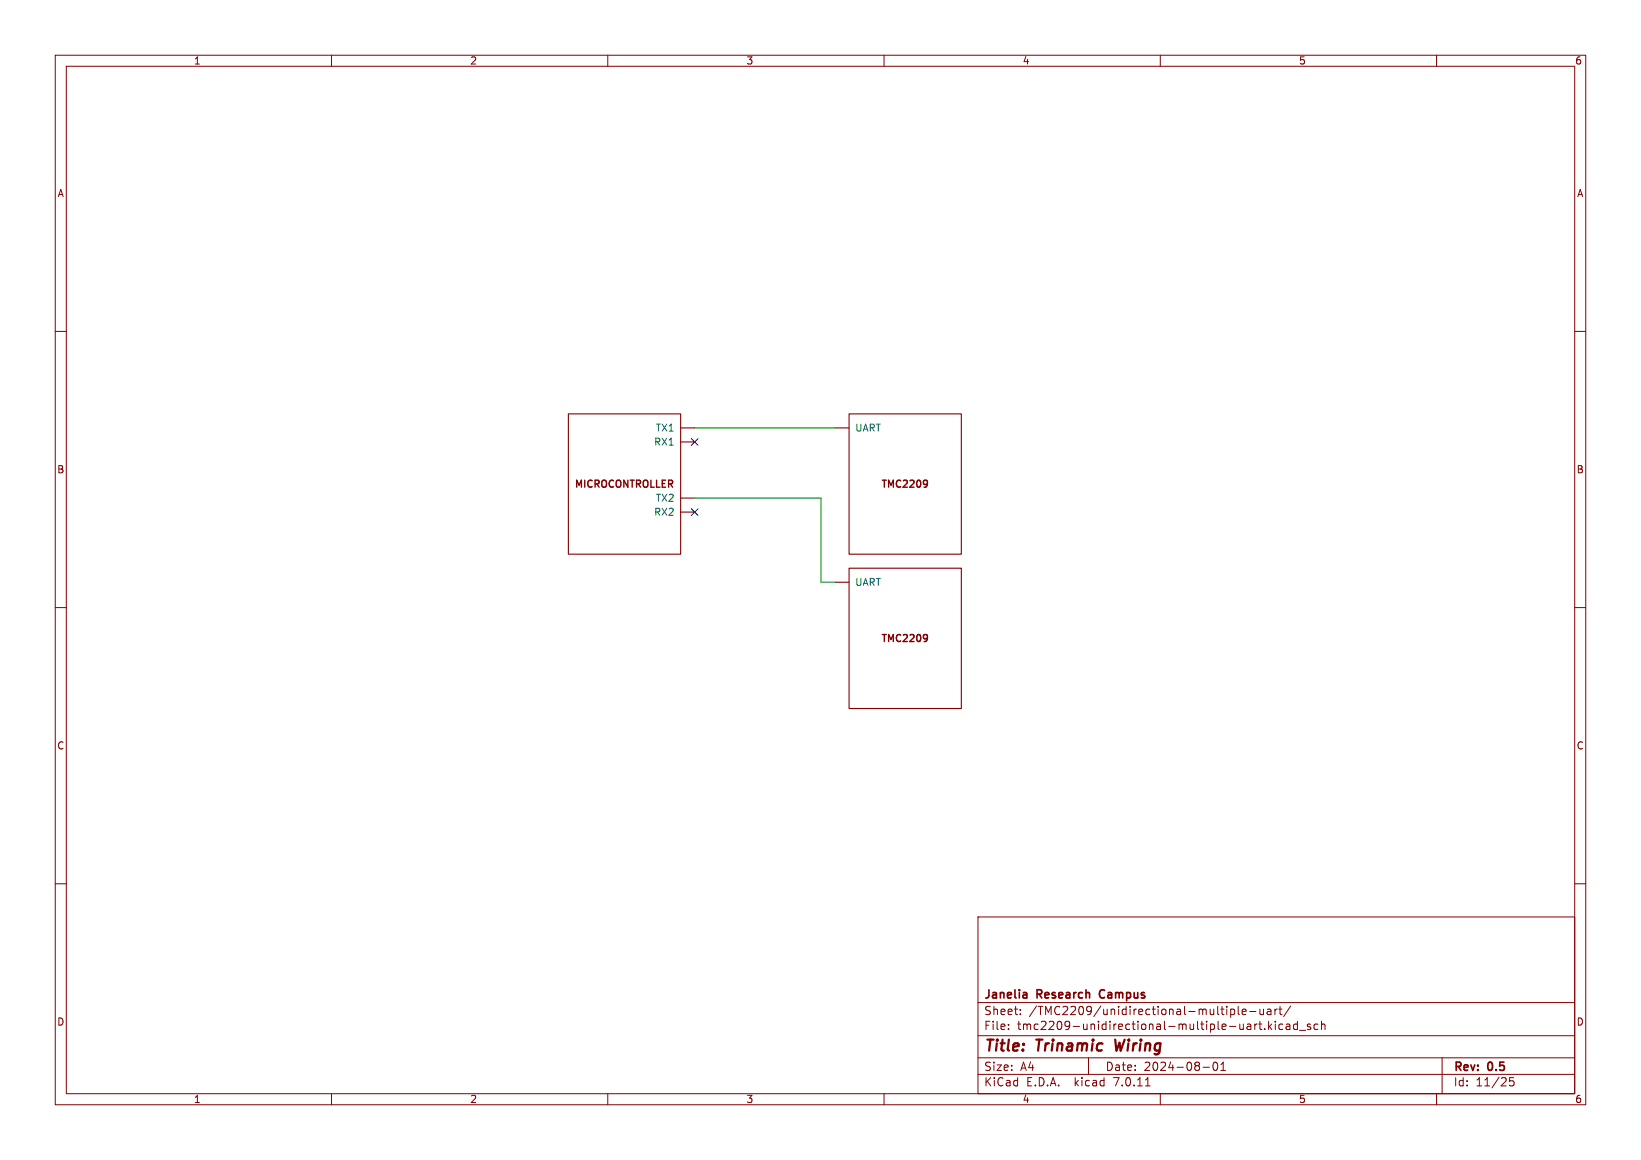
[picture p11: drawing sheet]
(kicad_sch (version 20230121) (generator eeschema)

 (paper "A4")

 (title_block
  (title "Trinamic Wiring")
  (date "2024-08-01")
  (rev "0.5")
  (company "Janelia Research Campus"))

 (lib_symbols
  (symbol "Janelia:DOC_MCU" (pin_numbers hide) (pin_names (offset 1.016)) (in_bom yes) (on_board yes)
   (property "Reference" "MICROCONTROLLER6" (at 0 19.05 0) (effects (font (size 1.27 1.27)) hide))
   (property "Value" "DOC_MCU" (at 0 13.97 0) (effects (font (size 1.524 1.524)) hide))
   (property "Footprint" "" (at -2.54 -26.67 0) (effects (font (size 1.524 1.524)) hide))
   (property "Datasheet" "" (at 0 0 0) (effects (font (size 1.524 1.524)) hide))
   (property "Sim.Enable" "0" (at 0 16.51 0) (effects (font (size 1.27 1.27)) hide))
   (symbol "DOC_MCU_0_1"
    (rectangle (start -10.16 12.7) (end 10.16 -12.7) (stroke (width 0) (type default)) (fill (type none))))
   (symbol "DOC_MCU_1_1"
    (text "MICROCONTROLLER" (at 0 0 0) (effects (font (size 1.27 1.27) bold)))
    (pin input line (at 12.7 7.62 180) (length 2.54) (name "RX1" (effects (font (size 1.27 1.27)))) (number "0" (effects (font (size 1.27 1.27)))))
    (pin output line (at 12.7 10.16 180) (length 2.54) (name "TX1" (effects (font (size 1.27 1.27)))) (number "1" (effects (font (size 1.27 1.27)))))
    (pin input line (at 12.7 -5.08 180) (length 2.54) (name "RX2" (effects (font (size 1.27 1.27)))) (number "2" (effects (font (size 1.27 1.27)))))
    (pin output line (at 12.7 -2.54 180) (length 2.54) (name "TX2" (effects (font (size 1.27 1.27)))) (number "3" (effects (font (size 1.27 1.27)))))
    (pin output line (at 12.7 -7.62 180) (length 2.54) hide (name "TX3" (effects (font (size 1.27 1.27)))) (number "4" (effects (font (size 1.27 1.27)))))
    (pin input line (at 12.7 -10.16 180) (length 2.54) hide (name "RX3" (effects (font (size 1.27 1.27)))) (number "5" (effects (font (size 1.27 1.27)))))
    (pin output line (at 12.7 5.08 180) (length 2.54) hide (name "STEP" (effects (font (size 1.27 1.27)))) (number "6" (effects (font (size 1.27 1.27)))))
    (pin input line (at 12.7 2.54 180) (length 2.54) hide (name "DIR" (effects (font (size 1.27 1.27)))) (number "7" (effects (font (size 1.27 1.27)))))
    (pin input line (at 0 -15.24 90) (length 2.54) hide (name "SPI" (effects (font (size 1.27 1.27)))) (number "8" (effects (font (size 1.27 1.27)))))))
  (symbol "Janelia:TMC2209_DOC" (pin_numbers hide) (pin_names (offset 1.016)) (in_bom yes) (on_board yes)
   (property "Reference" "TMC6" (at 0 19.05 0) (effects (font (size 1.27 1.27)) hide))
   (property "Value" "TMC2209_DOC" (at 0 13.97 0) (effects (font (size 1.524 1.524)) hide))
   (property "Footprint" "" (at -2.54 -26.67 0) (effects (font (size 1.524 1.524)) hide))
   (property "Datasheet" "" (at 0 0 0) (effects (font (size 1.524 1.524)) hide))
   (property "Sim.Enable" "0" (at 0 16.51 0) (effects (font (size 1.27 1.27)) hide))
   (symbol "TMC2209_DOC_0_1"
    (rectangle (start -10.16 12.7) (end 10.16 -12.7) (stroke (width 0) (type default)) (fill (type none))))
   (symbol "TMC2209_DOC_1_1"
    (text "TMC2209" (at 0 0 0) (effects (font (size 1.27 1.27) bold)))
    (pin bidirectional line (at -12.7 10.16 0) (length 2.54) (name "UART" (effects (font (size 1.27 1.27)))) (number "0" (effects (font (size 1.27 1.27)))))
    (pin input line (at -12.7 5.08 0) (length 2.54) hide (name "STEP" (effects (font (size 1.27 1.27)))) (number "1" (effects (font (size 1.27 1.27)))))
    (pin input line (at -12.7 -5.08 0) (length 2.54) hide (name "AD1" (effects (font (size 1.27 1.27)))) (number "10" (effects (font (size 1.27 1.27)))))
    (pin input line (at -12.7 2.54 0) (length 2.54) hide (name "DIR" (effects (font (size 1.27 1.27)))) (number "2" (effects (font (size 1.27 1.27)))))
    (pin passive line (at 2.54 -15.24 90) (length 2.54) hide (name "BRA" (effects (font (size 1.27 1.27)))) (number "3" (effects (font (size 1.27 1.27)))))
    (pin passive line (at 7.62 -15.24 90) (length 2.54) hide (name "BRB" (effects (font (size 1.27 1.27)))) (number "4" (effects (font (size 1.27 1.27)))))
    (pin passive line (at 12.7 5.08 180) (length 2.54) hide (name "OA1" (effects (font (size 1.27 1.27)))) (number "5" (effects (font (size 1.27 1.27)))))
    (pin passive line (at 12.7 2.54 180) (length 2.54) hide (name "OA2" (effects (font (size 1.27 1.27)))) (number "6" (effects (font (size 1.27 1.27)))))
    (pin passive line (at 12.7 -2.54 180) (length 2.54) hide (name "OB1" (effects (font (size 1.27 1.27)))) (number "7" (effects (font (size 1.27 1.27)))))
    (pin passive line (at 12.7 -5.08 180) (length 2.54) hide (name "OB2" (effects (font (size 1.27 1.27)))) (number "8" (effects (font (size 1.27 1.27)))))
    (pin input line (at -12.7 -2.54 0) (length 2.54) hide (name "AD0" (effects (font (size 1.27 1.27)))) (number "9" (effects (font (size 1.27 1.27))))))))


 (no_connect (at 125.73 80.01))
 (no_connect (at 125.73 92.71))

 (wire (pts (xy 125.73 77.47) (xy 151.13 77.47)) (stroke (width 0) (type default)))
 (wire (pts (xy 148.59 90.17) (xy 148.59 105.41)) (stroke (width 0) (type default)))
 (wire (pts (xy 148.59 105.41) (xy 151.13 105.41)) (stroke (width 0) (type default)))
 (wire (pts (xy 125.73 90.17) (xy 148.59 90.17)) (stroke (width 0) (type default)))

 (symbol (lib_id "Janelia:DOC_MCU") (at 113.03 87.63 0) (unit 1) (in_bom yes) (on_board yes) (dnp no) (fields_autoplaced)
  (property "Reference" "MICROCONTROLLER6" (at 113.03 68.58 0) (effects (font (size 1.27 1.27)) hide))
  (property "Value" "DOC_MCU" (at 113.03 73.66 0) (effects (font (size 1.524 1.524)) hide))
  (property "Footprint" "" (at 110.49 114.3 0) (effects (font (size 1.524 1.524)) hide))
  (property "Datasheet" "" (at 113.03 87.63 0) (effects (font (size 1.524 1.524)) hide))
  (property "Sim.Enable" "0" (at 113.03 71.12 0) (effects (font (size 1.27 1.27)) hide)) (pin "0") (pin "1") (pin "2") (pin "3") (pin "4") (pin "5") (pin "6") (pin "7") (pin "8"))

 (symbol (lib_id "Janelia:TMC2209_DOC") (at 163.83 87.63 0) (unit 1) (in_bom yes) (on_board yes) (dnp no) (fields_autoplaced)
  (property "Reference" "TMC9" (at 163.83 68.58 0) (effects (font (size 1.27 1.27)) hide))
  (property "Value" "TMC2209_DOC" (at 163.83 73.66 0) (effects (font (size 1.524 1.524)) hide))
  (property "Footprint" "" (at 161.29 114.3 0) (effects (font (size 1.524 1.524)) hide))
  (property "Datasheet" "" (at 163.83 87.63 0) (effects (font (size 1.524 1.524)) hide))
  (property "Sim.Enable" "0" (at 163.83 71.12 0) (effects (font (size 1.27 1.27)) hide)) (pin "0") (pin "1") (pin "10") (pin "2") (pin "3") (pin "4") (pin "5") (pin "6") (pin "7") (pin "8") (pin "9"))

 (symbol (lib_id "Janelia:TMC2209_DOC") (at 163.83 115.57 0) (unit 1) (in_bom yes) (on_board yes) (dnp no) (fields_autoplaced)
  (property "Reference" "TMC10" (at 163.83 96.52 0) (effects (font (size 1.27 1.27)) hide))
  (property "Value" "TMC2209_DOC" (at 163.83 101.6 0) (effects (font (size 1.524 1.524)) hide))
  (property "Footprint" "" (at 161.29 142.24 0) (effects (font (size 1.524 1.524)) hide))
  (property "Datasheet" "" (at 163.83 115.57 0) (effects (font (size 1.524 1.524)) hide))
  (property "Sim.Enable" "0" (at 163.83 99.06 0) (effects (font (size 1.27 1.27)) hide)) (pin "0") (pin "1") (pin "10") (pin "2") (pin "3") (pin "4") (pin "5") (pin "6") (pin "7") (pin "8") (pin "9")))
